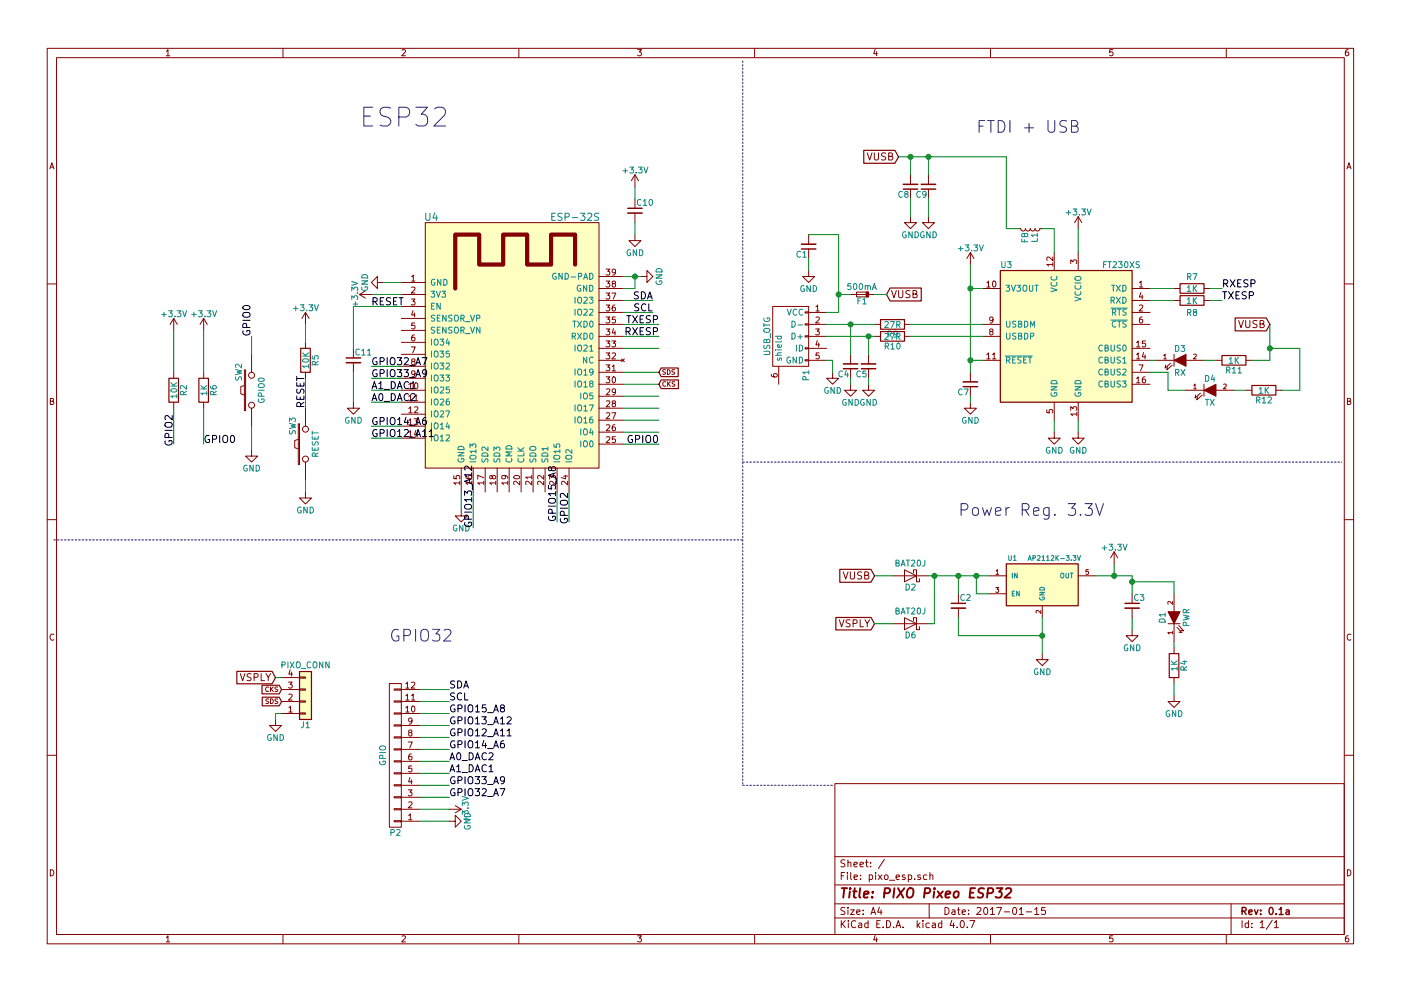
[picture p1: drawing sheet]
EESchema Schematic File Version 2
LIBS:pixo_esp-rescue
LIBS:power
LIBS:device
LIBS:transistors
LIBS:conn
LIBS:linear
LIBS:regul
LIBS:74xx
LIBS:cmos4000
LIBS:adc-dac
LIBS:memory
LIBS:xilinx
LIBS:microcontrollers
LIBS:dsp
LIBS:microchip
LIBS:analog_switches
LIBS:motorola
LIBS:texas
LIBS:intel
LIBS:audio
LIBS:interface
LIBS:digital-audio
LIBS:philips
LIBS:display
LIBS:cypress
LIBS:siliconi
LIBS:opto
LIBS:atmel
LIBS:contrib
LIBS:valves
LIBS:ws2812b
LIBS:ESP8266
LIBS:ftdi
LIBS:ESP32
LIBS:ESP32-footprints-Shem-Lib
LIBS:pixo_esp-cache
EELAYER 25 0
EELAYER END
$Descr A4 11693 8268
encoding utf-8
Sheet 1 1
Title "PIXO Pixeo ESP32"
Date "2017-01-15"
Rev "0.1a"
Comp ""
Comment1 ""
Comment2 ""
Comment3 ""
Comment4 ""
$EndDescr
$Comp
L SW_PUSH SW2
U 1 1
P 2100 3250
F 0 "SW2" H 2250 3360 50  0000 C CNN
F 1 "GPIO0" H 2100 3170 50  0000 C CNN
F 2 "idlehands_footprints:PTS-LFS" H 2100 3250 50  0001 C CNN
F 3 "" H 2100 3250 50  0000 C CNN
F 4 "CKN9112CT-ND" H 2100 3250 60  0001 C CNN "Digikey Part No."
	1    2100 3250
	0    -1   -1   0   
$EndComp
$Comp
L SW_PUSH SW3
U 1 1
P 2550 3700
F 0 "SW3" H 2700 3810 50  0000 C CNN
F 1 "RESET" H 2550 3620 50  0000 C CNN
F 2 "idlehands_footprints:PTS-LFS" H 2550 3700 50  0001 C CNN
F 3 "" H 2550 3700 50  0000 C CNN
F 4 "CKN9112CT-ND" H 2550 3700 60  0001 C CNN "Digikey Part No."
	1    2550 3700
	0    -1   -1   0   
$EndComp
$Comp
L R R2
U 1 1
P 1450 3250
F 0 "R2" V 1530 3250 50  0000 C CNN
F 1 "10K" V 1450 3250 50  0000 C CNN
F 2 "Resistors_SMD:R_0805" V 1380 3250 50  0001 C CNN
F 3 "" H 1450 3250 50  0000 C CNN
F 4 "RR12P10.0KDCT-ND" V 1450 3250 60  0001 C CNN "Digikey Part No."
	1    1450 3250
	1    0    0    -1  
$EndComp
$Comp
L R R5
U 1 1
P 2550 3000
F 0 "R5" V 2630 3000 50  0000 C CNN
F 1 "10K" V 2550 3000 50  0000 C CNN
F 2 "Resistors_SMD:R_0805" V 2480 3000 50  0001 C CNN
F 3 "" H 2550 3000 50  0000 C CNN
F 4 "RR12P10.0KDCT-ND" V 2550 3000 60  0001 C CNN "Digikey Part No."
	1    2550 3000
	1    0    0    -1  
$EndComp
$Comp
L R R4
U 1 1
P 9800 5550
F 0 "R4" V 9880 5550 50  0000 C CNN
F 1 "1K" V 9800 5550 50  0000 C CNN
F 2 "Resistors_SMD:R_0805" V 9730 5550 50  0001 C CNN
F 3 "" H 9800 5550 50  0000 C CNN
F 4 "P1.0KDACT-ND" V 9800 5550 60  0001 C CNN "Digikey Part No."
	1    9800 5550
	1    0    0    -1  
$EndComp
$Comp
L LED-RESCUE-pixo_esp D1
U 1 1
P 9800 5150
F 0 "D1" H 9800 5250 50  0000 C CNN
F 1 "PWR" H 9800 5050 50  0000 C CNN
F 2 "idlehands_footprints:Led_0603" H 9800 5150 50  0001 C CNN
F 3 "" H 9800 5150 50  0000 C CNN
F 4 "160-1447-1-ND" H 9800 5150 60  0001 C CNN "Digikey Part No."
	1    9800 5150
	0    -1   -1   0   
$EndComp
$Comp
L +3.3V #PWR01
U 1 1
P 2550 2700
F 0 "#PWR01" H 2550 2550 50  0001 C CNN
F 1 "+3.3V" H 2550 2840 50  0000 C CNN
F 2 "" H 2550 2700 60  0000 C CNN
F 3 "" H 2550 2700 60  0000 C CNN
	1    2550 2700
	1    0    0    -1  
$EndComp
$Comp
L +3.3V #PWR02
U 1 1
P 1450 2750
F 0 "#PWR02" H 1450 2600 50  0001 C CNN
F 1 "+3.3V" H 1450 2890 50  0000 C CNN
F 2 "" H 1450 2750 60  0000 C CNN
F 3 "" H 1450 2750 60  0000 C CNN
	1    1450 2750
	1    0    0    -1  
$EndComp
$Comp
L GND #PWR03
U 1 1
P 2100 3750
F 0 "#PWR03" H 2100 3500 50  0001 C CNN
F 1 "GND" H 2100 3600 50  0000 C CNN
F 2 "" H 2100 3750 60  0000 C CNN
F 3 "" H 2100 3750 60  0000 C CNN
	1    2100 3750
	1    0    0    -1  
$EndComp
$Comp
L GND #PWR04
U 1 1
P 2550 4100
F 0 "#PWR04" H 2550 3850 50  0001 C CNN
F 1 "GND" H 2550 3950 50  0000 C CNN
F 2 "" H 2550 4100 60  0000 C CNN
F 3 "" H 2550 4100 60  0000 C CNN
	1    2550 4100
	1    0    0    -1  
$EndComp
Text Label 2100 2800 1    60   ~ 0
GPIO0
Text Label 2550 3400 1    60   ~ 0
RESET
Text Label 1450 3450 3    60   ~ 0
GPIO2
$Comp
L R R6
U 1 1
P 1700 3250
F 0 "R6" V 1780 3250 50  0000 C CNN
F 1 "1K" V 1700 3250 50  0000 C CNN
F 2 "Resistors_SMD:R_0805" V 1630 3250 50  0001 C CNN
F 3 "" H 1700 3250 50  0000 C CNN
F 4 "P1.0KDACT-ND" V 1700 3250 60  0001 C CNN "Digikey Part No."
	1    1700 3250
	1    0    0    -1  
$EndComp
Text Label 1700 3700 0    60   ~ 0
GPIO0
$Comp
L +3.3V #PWR05
U 1 1
P 1700 2750
F 0 "#PWR05" H 1700 2600 50  0001 C CNN
F 1 "+3.3V" H 1700 2890 50  0000 C CNN
F 2 "" H 1700 2750 60  0000 C CNN
F 3 "" H 1700 2750 60  0000 C CNN
	1    1700 2750
	1    0    0    -1  
$EndComp
$Comp
L AP2112K-3.3V U1
U 1 1
P 8700 4850
F 0 "U1" H 8450 5050 40  0000 C CNN
F 1 "AP2112K-3.3V" H 8800 5050 40  0000 C CNN
F 2 "TO_SOT_Packages_SMD:SOT-23-5" H 8700 4950 35  0001 C CIN
F 3 "" H 8700 4850 60  0000 C CNN
F 4 "AP2112K-3.3TRG1DICT-ND" H 8700 4850 60  0001 C CNN "Digikey Part No."
	1    8700 4850
	1    0    0    -1  
$EndComp
$Comp
L C_Small C2
U 1 1
P 8000 5050
F 0 "C2" H 8010 5120 50  0000 L CNN
F 1 "1uF" H 8010 4970 50  0001 L CNN
F 2 "Capacitors_SMD:C_0805" H 8000 5050 60  0001 C CNN
F 3 "" H 8000 5050 60  0000 C CNN
F 4 "311-1365-1-ND" H 8000 5050 60  0001 C CNN "Digikey Part No."
	1    8000 5050
	1    0    0    -1  
$EndComp
$Comp
L GND #PWR06
U 1 1
P 8700 5450
F 0 "#PWR06" H 8700 5200 50  0001 C CNN
F 1 "GND" H 8700 5300 50  0000 C CNN
F 2 "" H 8700 5450 60  0000 C CNN
F 3 "" H 8700 5450 60  0000 C CNN
	1    8700 5450
	1    0    0    -1  
$EndComp
$Comp
L +3.3V #PWR07
U 1 1
P 9300 4700
F 0 "#PWR07" H 9300 4550 50  0001 C CNN
F 1 "+3.3V" H 9300 4840 50  0000 C CNN
F 2 "" H 9300 4700 60  0000 C CNN
F 3 "" H 9300 4700 60  0000 C CNN
	1    9300 4700
	1    0    0    -1  
$EndComp
$Comp
L C_Small C3
U 1 1
P 9450 5050
F 0 "C3" H 9460 5120 50  0000 L CNN
F 1 "2.2uF" H 9460 4970 50  0001 L CNN
F 2 "Capacitors_SMD:C_0805" H 9450 5050 60  0001 C CNN
F 3 "" H 9450 5050 60  0000 C CNN
F 4 "490-3336-1-ND" H 9450 5050 60  0001 C CNN "Digikey Part No."
	1    9450 5050
	1    0    0    -1  
$EndComp
$Comp
L GND #PWR08
U 1 1
P 9450 5250
F 0 "#PWR08" H 9450 5000 50  0001 C CNN
F 1 "GND" H 9450 5100 50  0000 C CNN
F 2 "" H 9450 5250 60  0000 C CNN
F 3 "" H 9450 5250 60  0000 C CNN
	1    9450 5250
	1    0    0    -1  
$EndComp
$Comp
L FP_Small F1
U 1 1
P 7200 2450
F 0 "F1" H 7160 2510 50  0000 L CNN
F 1 "500mA" H 7080 2390 50  0000 L CNN
F 2 "idlehands_footprints:c_1206" H 7200 2450 50  0001 C CNN
F 3 "" H 7200 2450 50  0000 C CNN
F 4 "507-1802-1-ND" H 7200 2450 60  0001 C CNN "Digikey Part No."
	1    7200 2450
	-1   0    0    1   
$EndComp
Text GLabel 7400 2450 2    60   Input ~ 0
VUSB
$Comp
L FT230XS U3
U 1 1
P 8900 2800
F 0 "U3" H 8350 3400 50  0000 L CNN
F 1 "FT230XS" H 9200 3400 50  0000 L CNN
F 2 "Housings_SSOP:SSOP-16_3.9x4.9mm_Pitch0.635mm" H 8900 2800 50  0001 C CNN
F 3 "" H 8900 2800 50  0000 C CNN
F 4 "768-1135-1-ND" H 8900 2800 60  0001 C CNN "Digikey Part No."
	1    8900 2800
	1    0    0    -1  
$EndComp
$Comp
L R R9
U 1 1
P 7450 2700
F 0 "R9" V 7530 2700 50  0000 C CNN
F 1 "27R" V 7450 2700 50  0000 C CNN
F 2 "Resistors_SMD:R_0805" V 7380 2700 50  0001 C CNN
F 3 "" H 7450 2700 50  0000 C CNN
F 4 "RHM27KCT-ND" V 7450 2700 60  0001 C CNN "Digikey Part No."
	1    7450 2700
	0    1    1    0   
$EndComp
$Comp
L R R10
U 1 1
P 7450 2800
F 0 "R10" V 7530 2800 50  0000 C CNN
F 1 "27R" V 7450 2800 50  0000 C CNN
F 2 "Resistors_SMD:R_0805" V 7380 2800 50  0001 C CNN
F 3 "" H 7450 2800 50  0000 C CNN
F 4 "RHM27KCT-ND" V 7450 2800 60  0001 C CNN "Digikey Part No."
	1    7450 2800
	0    1    1    0   
$EndComp
$Comp
L C_Small C4
U 1 1
P 7100 3050
F 0 "C4" H 7110 3120 50  0000 L CNN
F 1 "47pF" H 7110 2970 50  0001 L CNN
F 2 "Capacitors_SMD:C_0805" H 7100 3050 60  0001 C CNN
F 3 "" H 7100 3050 60  0000 C CNN
F 4 "1276-1156-1-ND" H 7100 3050 60  0001 C CNN "Digikey Part No."
	1    7100 3050
	-1   0    0    1   
$EndComp
$Comp
L C_Small C5
U 1 1
P 7250 3050
F 0 "C5" H 7260 3120 50  0000 L CNN
F 1 "47pF" H 7260 2970 50  0001 L CNN
F 2 "Capacitors_SMD:C_0805" H 7250 3050 60  0001 C CNN
F 3 "" H 7250 3050 60  0000 C CNN
F 4 "1276-1156-1-ND" H 7250 3050 60  0001 C CNN "Digikey Part No."
	1    7250 3050
	-1   0    0    1   
$EndComp
$Comp
L GND #PWR09
U 1 1
P 7100 3200
F 0 "#PWR09" H 7100 2950 50  0001 C CNN
F 1 "GND" H 7100 3050 50  0000 C CNN
F 2 "" H 7100 3200 60  0000 C CNN
F 3 "" H 7100 3200 60  0000 C CNN
	1    7100 3200
	1    0    0    -1  
$EndComp
$Comp
L GND #PWR010
U 1 1
P 7250 3200
F 0 "#PWR010" H 7250 2950 50  0001 C CNN
F 1 "GND" H 7250 3050 50  0000 C CNN
F 2 "" H 7250 3200 60  0000 C CNN
F 3 "" H 7250 3200 60  0000 C CNN
	1    7250 3200
	1    0    0    -1  
$EndComp
$Comp
L GND #PWR011
U 1 1
P 6950 3100
F 0 "#PWR011" H 6950 2850 50  0001 C CNN
F 1 "GND" H 6950 2950 50  0000 C CNN
F 2 "" H 6950 3100 60  0000 C CNN
F 3 "" H 6950 3100 60  0000 C CNN
	1    6950 3100
	1    0    0    -1  
$EndComp
$Comp
L C_Small C1
U 1 1
P 6750 2050
F 0 "C1" H 6760 2120 50  0000 L CNN
F 1 "0.1uF" H 6760 1970 50  0001 L CNN
F 2 "Capacitors_SMD:C_0805" H 6750 2050 60  0001 C CNN
F 3 "" H 6750 2050 60  0000 C CNN
F 4 "1276-1003-1-ND" H 6750 2050 60  0001 C CNN "Digikey Part No."
	1    6750 2050
	-1   0    0    1   
$EndComp
$Comp
L GND #PWR012
U 1 1
P 6750 2250
F 0 "#PWR012" H 6750 2000 50  0001 C CNN
F 1 "GND" H 6750 2100 50  0000 C CNN
F 2 "" H 6750 2250 60  0000 C CNN
F 3 "" H 6750 2250 60  0000 C CNN
	1    6750 2250
	1    0    0    -1  
$EndComp
Text GLabel 7500 1300 0    60   Input ~ 0
VUSB
$Comp
L +3.3V #PWR013
U 1 1
P 8100 2200
F 0 "#PWR013" H 8100 2050 50  0001 C CNN
F 1 "+3.3V" H 8100 2340 50  0000 C CNN
F 2 "" H 8100 2200 60  0000 C CNN
F 3 "" H 8100 2200 60  0000 C CNN
	1    8100 2200
	1    0    0    -1  
$EndComp
$Comp
L C_Small C7
U 1 1
P 8100 3200
F 0 "C7" H 8110 3270 50  0000 L CNN
F 1 "0.1uF" H 8110 3120 50  0001 L CNN
F 2 "Capacitors_SMD:C_0805" H 8100 3200 60  0001 C CNN
F 3 "" H 8100 3200 60  0000 C CNN
F 4 "1276-1003-1-ND" H 8100 3200 60  0001 C CNN "Digikey Part No."
	1    8100 3200
	-1   0    0    1   
$EndComp
$Comp
L GND #PWR014
U 1 1
P 8100 3350
F 0 "#PWR014" H 8100 3100 50  0001 C CNN
F 1 "GND" H 8100 3200 50  0000 C CNN
F 2 "" H 8100 3350 60  0000 C CNN
F 3 "" H 8100 3350 60  0000 C CNN
	1    8100 3350
	1    0    0    -1  
$EndComp
$Comp
L +3.3V #PWR015
U 1 1
P 9000 1900
F 0 "#PWR015" H 9000 1750 50  0001 C CNN
F 1 "+3.3V" H 9000 2040 50  0000 C CNN
F 2 "" H 9000 1900 60  0000 C CNN
F 3 "" H 9000 1900 60  0000 C CNN
	1    9000 1900
	1    0    0    -1  
$EndComp
Text Label 10200 2400 0    60   ~ 0
RXESP
Text Label 10200 2500 0    60   ~ 0
TXESP
$Comp
L GND #PWR016
U 1 1
P 8800 3600
F 0 "#PWR016" H 8800 3350 50  0001 C CNN
F 1 "GND" H 8800 3450 50  0000 C CNN
F 2 "" H 8800 3600 60  0000 C CNN
F 3 "" H 8800 3600 60  0000 C CNN
	1    8800 3600
	1    0    0    -1  
$EndComp
$Comp
L GND #PWR017
U 1 1
P 9000 3600
F 0 "#PWR017" H 9000 3350 50  0001 C CNN
F 1 "GND" H 9000 3450 50  0000 C CNN
F 2 "" H 9000 3600 60  0000 C CNN
F 3 "" H 9000 3600 60  0000 C CNN
	1    9000 3600
	1    0    0    -1  
$EndComp
$Comp
L R R7
U 1 1
P 9950 2400
F 0 "R7" V 9850 2400 50  0000 C CNN
F 1 "1K" V 9950 2400 50  0000 C CNN
F 2 "Resistors_SMD:R_0805" V 9880 2400 50  0001 C CNN
F 3 "" H 9950 2400 50  0000 C CNN
F 4 "P1.0KDACT-ND" V 9950 2400 60  0001 C CNN "Digikey Part No."
	1    9950 2400
	0    1    1    0   
$EndComp
$Comp
L R R8
U 1 1
P 9950 2500
F 0 "R8" V 10050 2500 50  0000 C CNN
F 1 "1K" V 9950 2500 50  0000 C CNN
F 2 "Resistors_SMD:R_0805" V 9880 2500 50  0001 C CNN
F 3 "" H 9950 2500 50  0000 C CNN
F 4 "P1.0KDACT-ND" V 9950 2500 60  0001 C CNN "Digikey Part No."
	1    9950 2500
	0    1    1    0   
$EndComp
$Comp
L D_Schottky D2
U 1 1
P 7600 4800
F 0 "D2" H 7600 4900 50  0000 C CNN
F 1 "BAT20J" H 7600 4700 50  0000 C CNN
F 2 "idlehands_footprints:sod323" H 7600 4800 60  0001 C CNN
F 3 "" H 7600 4800 60  0000 C CNN
F 4 "497-3381-1-ND" H 7600 4800 60  0001 C CNN "Digikey Part No."
	1    7600 4800
	-1   0    0    1   
$EndComp
Text GLabel 7300 4800 0    60   Input ~ 0
VUSB
$Comp
L GND #PWR018
U 1 1
P 9800 5800
F 0 "#PWR018" H 9800 5550 50  0001 C CNN
F 1 "GND" H 9800 5650 50  0000 C CNN
F 2 "" H 9800 5800 60  0000 C CNN
F 3 "" H 9800 5800 60  0000 C CNN
	1    9800 5800
	1    0    0    -1  
$EndComp
$Comp
L L_Small L1
U 1 1
P 8600 1900
F 0 "L1" H 8630 1940 50  0000 L CNN
F 1 "FB" H 8630 1860 50  0000 L CNN
F 2 "Resistors_SMD:R_0805_HandSoldering" H 8600 1900 50  0001 C CNN
F 3 "" H 8600 1900 50  0000 C CNN
F 4 "240-2390-1-ND" H 8600 1900 60  0001 C CNN "Digikey Part No."
	1    8600 1900
	0    1    1    0   
$EndComp
$Comp
L C_Small C8
U 1 1
P 7600 1550
F 0 "C8" H 7610 1620 50  0000 L CNN
F 1 "0.1uF" H 7610 1470 50  0001 L CNN
F 2 "Capacitors_SMD:C_0805" H 7600 1550 60  0001 C CNN
F 3 "" H 7600 1550 60  0000 C CNN
F 4 "1276-1003-1-ND" H 7600 1550 60  0001 C CNN "Digikey Part No."
	1    7600 1550
	-1   0    0    1   
$EndComp
$Comp
L C_Small C9
U 1 1
P 7750 1550
F 0 "C9" H 7760 1620 50  0000 L CNN
F 1 "10uF" H 7760 1470 50  0001 L CNN
F 2 "Capacitors_SMD:C_0805" H 7750 1550 60  0001 C CNN
F 3 "" H 7750 1550 60  0000 C CNN
F 4 "1276-1003-1-ND" H 7750 1550 60  0001 C CNN "Digikey Part No."
	1    7750 1550
	-1   0    0    1   
$EndComp
$Comp
L GND #PWR019
U 1 1
P 7600 1800
F 0 "#PWR019" H 7600 1550 50  0001 C CNN
F 1 "GND" H 7600 1650 50  0000 C CNN
F 2 "" H 7600 1800 60  0000 C CNN
F 3 "" H 7600 1800 60  0000 C CNN
	1    7600 1800
	1    0    0    -1  
$EndComp
$Comp
L GND #PWR020
U 1 1
P 7750 1800
F 0 "#PWR020" H 7750 1550 50  0001 C CNN
F 1 "GND" H 7750 1650 50  0000 C CNN
F 2 "" H 7750 1800 60  0000 C CNN
F 3 "" H 7750 1800 60  0000 C CNN
	1    7750 1800
	1    0    0    -1  
$EndComp
$Comp
L R R11
U 1 1
P 10300 3000
F 0 "R11" V 10380 3000 50  0000 C CNN
F 1 "1K" V 10300 3000 50  0000 C CNN
F 2 "Resistors_SMD:R_0805" V 10230 3000 50  0001 C CNN
F 3 "" H 10300 3000 50  0000 C CNN
F 4 "P1.0KDACT-ND" V 10300 3000 60  0001 C CNN "Digikey Part No."
	1    10300 3000
	0    1    1    0   
$EndComp
$Comp
L LED-RESCUE-pixo_esp D3
U 1 1
P 9850 3000
F 0 "D3" H 9850 3100 50  0000 C CNN
F 1 "RX" H 9850 2900 50  0000 C CNN
F 2 "idlehands_footprints:Led_0603" H 9850 3000 50  0001 C CNN
F 3 "" H 9850 3000 50  0000 C CNN
F 4 "160-1448-1-ND" H 9850 3000 60  0001 C CNN "Digikey Part No."
	1    9850 3000
	1    0    0    -1  
$EndComp
$Comp
L R R12
U 1 1
P 10550 3250
F 0 "R12" V 10630 3250 50  0000 C CNN
F 1 "1K" V 10550 3250 50  0000 C CNN
F 2 "Resistors_SMD:R_0805" V 10480 3250 50  0001 C CNN
F 3 "" H 10550 3250 50  0000 C CNN
F 4 "P1.0KDACT-ND" V 10550 3250 60  0001 C CNN "Digikey Part No."
	1    10550 3250
	0    1    1    0   
$EndComp
$Comp
L LED-RESCUE-pixo_esp D4
U 1 1
P 10100 3250
F 0 "D4" H 10100 3350 50  0000 C CNN
F 1 "TX" H 10100 3150 50  0000 C CNN
F 2 "idlehands_footprints:Led_0603" H 10100 3250 50  0001 C CNN
F 3 "" H 10100 3250 50  0000 C CNN
F 4 "160-1446-1-ND" H 10100 3250 60  0001 C CNN "Digikey Part No."
	1    10100 3250
	1    0    0    -1  
$EndComp
Text GLabel 10600 2700 0    60   Input ~ 0
VUSB
$Comp
L USB_OTG-RESCUE-pixo_esp P1
U 1 1
P 6600 2800
F 0 "P1" H 6925 2675 50  0000 C CNN
F 1 "USB_OTG" H 6600 3000 50  0000 C CNN
F 2 "Connect:USB_Micro-B" V 6550 2700 50  0001 C CNN
F 3 "" V 6550 2700 50  0000 C CNN
F 4 "609-4618-1-ND" H 6600 2800 60  0001 C CNN "Digikey Part No."
	1    6600 2800
	0    -1   1    0   
$EndComp
Wire Wire Line
	9800 4850 9800 4950
Wire Wire Line
	9800 5350 9800 5400
Wire Wire Line
	2100 2950 2100 2800
Wire Wire Line
	2100 3550 2100 3750
Wire Wire Line
	2550 4000 2550 4100
Wire Wire Line
	2550 3150 2550 3400
Wire Wire Line
	2550 2850 2550 2700
Wire Wire Line
	1450 3100 1450 2750
Wire Wire Line
	1450 3400 1450 3700
Wire Wire Line
	1700 3700 1700 3400
Wire Wire Line
	1700 3100 1700 2750
Wire Wire Line
	7750 4800 8250 4800
Wire Wire Line
	8250 4950 8150 4950
Wire Wire Line
	8150 4950 8150 4800
Connection ~ 8150 4800
Wire Wire Line
	8000 4950 8000 4800
Connection ~ 8000 4800
Wire Wire Line
	8700 5150 8700 5450
Wire Wire Line
	8000 5150 8000 5300
Wire Wire Line
	8000 5300 8700 5300
Connection ~ 8700 5300
Wire Wire Line
	9150 4800 9450 4800
Wire Wire Line
	9450 4800 9450 4950
Wire Wire Line
	9450 5250 9450 5150
Wire Wire Line
	9300 4800 9300 4700
Connection ~ 9300 4800
Wire Wire Line
	7000 2600 6900 2600
Wire Wire Line
	7000 1950 7000 2600
Wire Wire Line
	7000 2450 7100 2450
Wire Wire Line
	7300 2450 7400 2450
Wire Wire Line
	6900 2700 7300 2700
Wire Wire Line
	7600 2700 8200 2700
Wire Wire Line
	6900 2800 7300 2800
Wire Wire Line
	7600 2800 8200 2800
Wire Wire Line
	7100 2700 7100 2950
Connection ~ 7100 2700
Wire Wire Line
	7250 2800 7250 2950
Connection ~ 7250 2800
Wire Wire Line
	7100 3150 7100 3200
Wire Wire Line
	7250 3150 7250 3200
Wire Wire Line
	7000 1950 6750 1950
Connection ~ 7000 2450
Wire Wire Line
	6750 2250 6750 2150
Wire Wire Line
	8200 2400 8100 2400
Wire Wire Line
	8100 2200 8100 3100
Wire Wire Line
	8800 2100 8800 1900
Wire Wire Line
	8800 1900 8700 1900
Wire Wire Line
	8100 3000 8200 3000
Connection ~ 8100 2400
Connection ~ 8100 3000
Wire Wire Line
	8100 3300 8100 3350
Wire Wire Line
	9000 2100 9000 1900
Wire Wire Line
	9600 2400 9800 2400
Wire Wire Line
	9600 2500 9800 2500
Wire Wire Line
	9000 3500 9000 3600
Wire Wire Line
	8800 3500 8800 3600
Wire Wire Line
	10100 2400 10200 2400
Wire Wire Line
	10100 2500 10200 2500
Wire Wire Line
	7450 4800 7300 4800
Wire Wire Line
	9800 4850 9450 4850
Connection ~ 9450 4850
Wire Wire Line
	9800 5700 9800 5800
Wire Wire Line
	8500 1900 8400 1900
Wire Wire Line
	7500 1300 8400 1300
Wire Wire Line
	8400 1300 8400 1900
Wire Wire Line
	7600 1450 7600 1300
Connection ~ 7600 1300
Wire Wire Line
	7750 1450 7750 1300
Connection ~ 7750 1300
Wire Wire Line
	7600 1650 7600 1800
Wire Wire Line
	7750 1650 7750 1800
Wire Wire Line
	9650 3000 9600 3000
Wire Wire Line
	10050 3000 10150 3000
Wire Wire Line
	10600 3000 10450 3000
Wire Wire Line
	10600 2700 10600 3000
Wire Wire Line
	10300 3250 10400 3250
Wire Wire Line
	10700 3250 10850 3250
Wire Wire Line
	9600 3100 9750 3100
Wire Wire Line
	9750 3100 9750 3250
Wire Wire Line
	9750 3250 9900 3250
Wire Wire Line
	10850 3250 10850 2900
Wire Wire Line
	10850 2900 10600 2900
Connection ~ 10600 2900
Wire Wire Line
	6950 3100 6950 3000
Wire Wire Line
	6950 3000 6900 3000
Text Notes 8150 1100 0    98   ~ 0
FTDI + USB
Text Notes 8000 4300 0    98   ~ 0
Power Reg. 3.3V
Wire Notes Line
	6200 500  6200 6550
Wire Notes Line
	6200 3850 11200 3850
Wire Notes Line
	6200 6550 6950 6550
Wire Notes Line
	450  4500 6200 4500
$Comp
L D_Schottky D6
U 1 1
P 7600 5200
F 0 "D6" H 7600 5300 50  0000 C CNN
F 1 "BAT20J" H 7600 5100 50  0000 C CNN
F 2 "idlehands_footprints:sod323" H 7600 5200 60  0001 C CNN
F 3 "" H 7600 5200 60  0000 C CNN
F 4 "497-3381-1-ND" H 7600 5200 60  0001 C CNN "Digikey Part No."
	1    7600 5200
	-1   0    0    1   
$EndComp
Wire Wire Line
	7750 5200 7800 5200
Wire Wire Line
	7800 5200 7800 4800
Connection ~ 7800 4800
Text GLabel 7300 5200 0    59   Input ~ 0
VSPLY
Wire Wire Line
	7300 5200 7450 5200
Text GLabel 2350 5750 0    39   Input ~ 0
CKS
Text GLabel 2350 5850 0    39   Input ~ 0
SDS
Wire Wire Line
	2350 5650 2300 5650
$Comp
L GND #PWR021
U 1 1
P 2300 6000
F 0 "#PWR021" H 2300 5750 50  0001 C CNN
F 1 "GND" H 2300 5850 50  0000 C CNN
F 2 "" H 2300 6000 50  0000 C CNN
F 3 "" H 2300 6000 50  0000 C CNN
	1    2300 6000
	1    0    0    -1  
$EndComp
Wire Wire Line
	2350 5950 2300 5950
Wire Wire Line
	2300 5950 2300 6000
$Comp
L Conn_01x04 J1
U 1 1
P 2550 5850
F 0 "J1" H 2550 6050 50  0000 C CNN
F 1 "PIXO_CONN" H 2550 5550 50  0000 C CNN
F 2 "Connectors_JST_PH:Connectors_JST_S4B-PH-SM4-TB" H 2550 5850 50  0001 C CNN
F 3 "" H 2550 5850 50  0001 C CNN
F 4 "455-1751-1-ND" H 2550 5850 60  0001 C CNN "Digikey Part No."
	1    2550 5850
	1    0    0    1   
$EndComp
Text GLabel 2300 5650 0    59   Input ~ 0
VSPLY
Text Notes 3000 1050 0    157  ~ 0
ESP32
$Comp
L ESP-32S U4
U 1 1
P 4300 3050
F 0 "U4" H 3600 4300 60  0000 C CNN
F 1 "ESP-32S" H 4800 4300 60  0000 C CNN
F 2 "ESP32:ESP-32S" H 4650 4400 60  0001 C CNN
F 3 "" H 3850 3500 60  0001 C CNN
	1    4300 3050
	1    0    0    -1  
$EndComp
$Comp
L +3.3V #PWR022
U 1 1
P 5300 1550
F 0 "#PWR022" H 5300 1400 50  0001 C CNN
F 1 "+3.3V" H 5300 1690 50  0000 C CNN
F 2 "" H 5300 1550 60  0000 C CNN
F 3 "" H 5300 1550 60  0000 C CNN
	1    5300 1550
	1    0    0    -1  
$EndComp
$Comp
L C_Small C10
U 1 1
P 5300 1750
F 0 "C10" H 5310 1820 50  0000 L CNN
F 1 "10uF" H 5310 1670 50  0001 L CNN
F 2 "Capacitors_SMD:C_0805" H 5300 1750 60  0001 C CNN
F 3 "" H 5300 1750 60  0000 C CNN
F 4 "490-3340-1-ND" H 5300 1750 60  0001 C CNN "Digikey Part No."
	1    5300 1750
	1    0    0    -1  
$EndComp
Wire Wire Line
	3100 2450 3350 2450
$Comp
L +3.3V #PWR023
U 1 1
P 3100 2450
F 0 "#PWR023" H 3100 2300 50  0001 C CNN
F 1 "+3.3V" H 3100 2590 50  0000 C CNN
F 2 "" H 3100 2450 60  0000 C CNN
F 3 "" H 3100 2450 60  0000 C CNN
	1    3100 2450
	0    -1   -1   0   
$EndComp
$Comp
L GND #PWR024
U 1 1
P 3200 2350
F 0 "#PWR024" H 3200 2100 50  0001 C CNN
F 1 "GND" H 3200 2200 50  0000 C CNN
F 2 "" H 3200 2350 60  0000 C CNN
F 3 "" H 3200 2350 60  0000 C CNN
	1    3200 2350
	0    1    1    0   
$EndComp
Wire Wire Line
	3200 2350 3350 2350
Text Label 5500 2700 2    60   ~ 0
TXESP
Text Label 5500 2800 2    60   ~ 0
RXESP
Wire Wire Line
	5200 2800 5500 2800
Wire Wire Line
	5200 2700 5500 2700
Text Label 5500 3700 2    60   ~ 0
GPIO0
Wire Wire Line
	5200 3700 5500 3700
Text Label 3100 2550 0    60   ~ 0
RESET
Wire Wire Line
	2950 2550 3350 2550
Text Label 4750 4100 3    60   ~ 0
GPIO2
Wire Wire Line
	4750 4350 4750 4100
$Comp
L GND #PWR025
U 1 1
P 5350 2300
F 0 "#PWR025" H 5350 2050 50  0001 C CNN
F 1 "GND" H 5350 2150 50  0000 C CNN
F 2 "" H 5350 2300 60  0000 C CNN
F 3 "" H 5350 2300 60  0000 C CNN
	1    5350 2300
	0    -1   -1   0   
$EndComp
Wire Wire Line
	5200 2300 5350 2300
Wire Wire Line
	5200 2400 5300 2400
Wire Wire Line
	5300 2400 5300 2300
Connection ~ 5300 2300
Wire Wire Line
	5200 2500 5450 2500
Wire Wire Line
	5200 2600 5450 2600
Wire Wire Line
	5200 2900 5500 2900
Wire Wire Line
	5200 3100 5500 3100
Wire Wire Line
	5200 3200 5500 3200
Wire Wire Line
	5200 3300 5500 3300
Wire Wire Line
	5200 3400 5500 3400
Wire Wire Line
	5200 3500 5500 3500
Wire Wire Line
	5200 3600 5500 3600
Wire Wire Line
	4650 4100 4650 4350
Text Label 5450 2600 2    59   ~ 0
SCL
Text Label 5450 2500 2    59   ~ 0
SDA
Text GLabel 5500 3200 2    39   Input ~ 0
CKS
Text GLabel 5500 3100 2    39   Input ~ 0
SDS
$Comp
L GND #PWR026
U 1 1
P 5300 1950
F 0 "#PWR026" H 5300 1700 50  0001 C CNN
F 1 "GND" H 5300 1800 50  0000 C CNN
F 2 "" H 5300 1950 60  0000 C CNN
F 3 "" H 5300 1950 60  0000 C CNN
	1    5300 1950
	1    0    0    -1  
$EndComp
Wire Wire Line
	5300 1550 5300 1650
Wire Wire Line
	5300 1850 5300 1950
$Comp
L C_Small C11
U 1 1
P 2950 3000
F 0 "C11" H 2960 3070 50  0000 L CNN
F 1 "1uF" H 2960 2920 50  0001 L CNN
F 2 "Capacitors_SMD:C_0805" H 2950 3000 60  0001 C CNN
F 3 "" H 2950 3000 60  0000 C CNN
F 4 "311-1365-1-ND" H 2950 3000 60  0001 C CNN "Digikey Part No."
	1    2950 3000
	1    0    0    -1  
$EndComp
Wire Wire Line
	2950 2900 2950 2550
Wire Wire Line
	2950 3100 2950 3350
$Comp
L GND #PWR027
U 1 1
P 2950 3350
F 0 "#PWR027" H 2950 3100 50  0001 C CNN
F 1 "GND" H 2950 3200 50  0000 C CNN
F 2 "" H 2950 3350 60  0000 C CNN
F 3 "" H 2950 3350 60  0000 C CNN
	1    2950 3350
	1    0    0    -1  
$EndComp
Wire Wire Line
	3350 3550 3100 3550
Wire Wire Line
	3350 3650 3100 3650
Wire Wire Line
	3950 4100 3950 4400
Wire Wire Line
	3850 4100 3850 4250
$Comp
L GND #PWR028
U 1 1
P 3850 4250
F 0 "#PWR028" H 3850 4000 50  0001 C CNN
F 1 "GND" H 3850 4100 50  0000 C CNN
F 2 "" H 3850 4250 60  0000 C CNN
F 3 "" H 3850 4250 60  0000 C CNN
	1    3850 4250
	1    0    0    -1  
$EndComp
Wire Wire Line
	3350 3250 3100 3250
Wire Wire Line
	3350 3350 3100 3350
Wire Wire Line
	3350 3050 3100 3050
Wire Wire Line
	3350 3150 3100 3150
Text Label 3100 3050 0    59   ~ 0
GPIO32_A7
Text Label 3100 3150 0    59   ~ 0
GPIO33_A9
Text Label 3100 3250 0    59   ~ 0
A1_DAC1
Text Label 3100 3350 0    59   ~ 0
A0_DAC2
Text Label 3100 3550 0    59   ~ 0
GPIO14_A6
Text Label 3100 3650 0    59   ~ 0
GPIO12_A11
Text Label 3950 4400 1    59   ~ 0
GPIO13_A12
Text Label 4650 4350 1    59   ~ 0
GPIO15_A8
Text Notes 3250 5350 0    98   ~ 0
GPIO32
Wire Wire Line
	3750 6250 3500 6250
Wire Wire Line
	3750 6350 3500 6350
Wire Wire Line
	3750 5950 3500 5950
Wire Wire Line
	3750 6050 3500 6050
Wire Wire Line
	3750 5750 3500 5750
Wire Wire Line
	3750 5850 3500 5850
Text Label 3750 6650 0    59   ~ 0
GPIO32_A7
Text Label 3750 6550 0    59   ~ 0
GPIO33_A9
Text Label 3750 6450 0    59   ~ 0
A1_DAC1
Text Label 3750 6350 0    59   ~ 0
A0_DAC2
Text Label 3750 6250 0    59   ~ 0
GPIO14_A6
Text Label 3750 6150 0    59   ~ 0
GPIO12_A11
Wire Wire Line
	3500 6450 3750 6450
Wire Wire Line
	3500 6150 3750 6150
Text Label 3750 6050 0    59   ~ 0
GPIO13_A12
Wire Wire Line
	3500 6550 3750 6550
Wire Wire Line
	3500 6650 3750 6650
Text Label 3750 5950 0    59   ~ 0
GPIO15_A8
Text Label 3750 5850 0    59   ~ 0
SCL
Text Label 3750 5750 0    59   ~ 0
SDA
$Comp
L CONN_01X12 P2
U 1 1
P 3300 6300
F 0 "P2" H 3300 6950 50  0000 C CNN
F 1 "GPIO" V 3400 6300 50  0000 C CNN
F 2 "Pin_Headers:Pin_Header_Straight_1x12" H 3300 6300 50  0001 C CNN
F 3 "" H 3300 6300 50  0000 C CNN
	1    3300 6300
	-1   0    0    1   
$EndComp
Wire Wire Line
	3500 6750 3750 6750
Wire Wire Line
	3500 6850 3750 6850
$Comp
L +3.3V #PWR029
U 1 1
P 3750 6750
F 0 "#PWR029" H 3750 6600 50  0001 C CNN
F 1 "+3.3V" H 3750 6890 50  0000 C CNN
F 2 "" H 3750 6750 60  0000 C CNN
F 3 "" H 3750 6750 60  0000 C CNN
	1    3750 6750
	0    1    1    0   
$EndComp
$Comp
L GND #PWR030
U 1 1
P 3750 6850
F 0 "#PWR030" H 3750 6600 50  0001 C CNN
F 1 "GND" H 3750 6700 50  0000 C CNN
F 2 "" H 3750 6850 60  0000 C CNN
F 3 "" H 3750 6850 60  0000 C CNN
	1    3750 6850
	0    -1   -1   0   
$EndComp
$EndSCHEMATC
